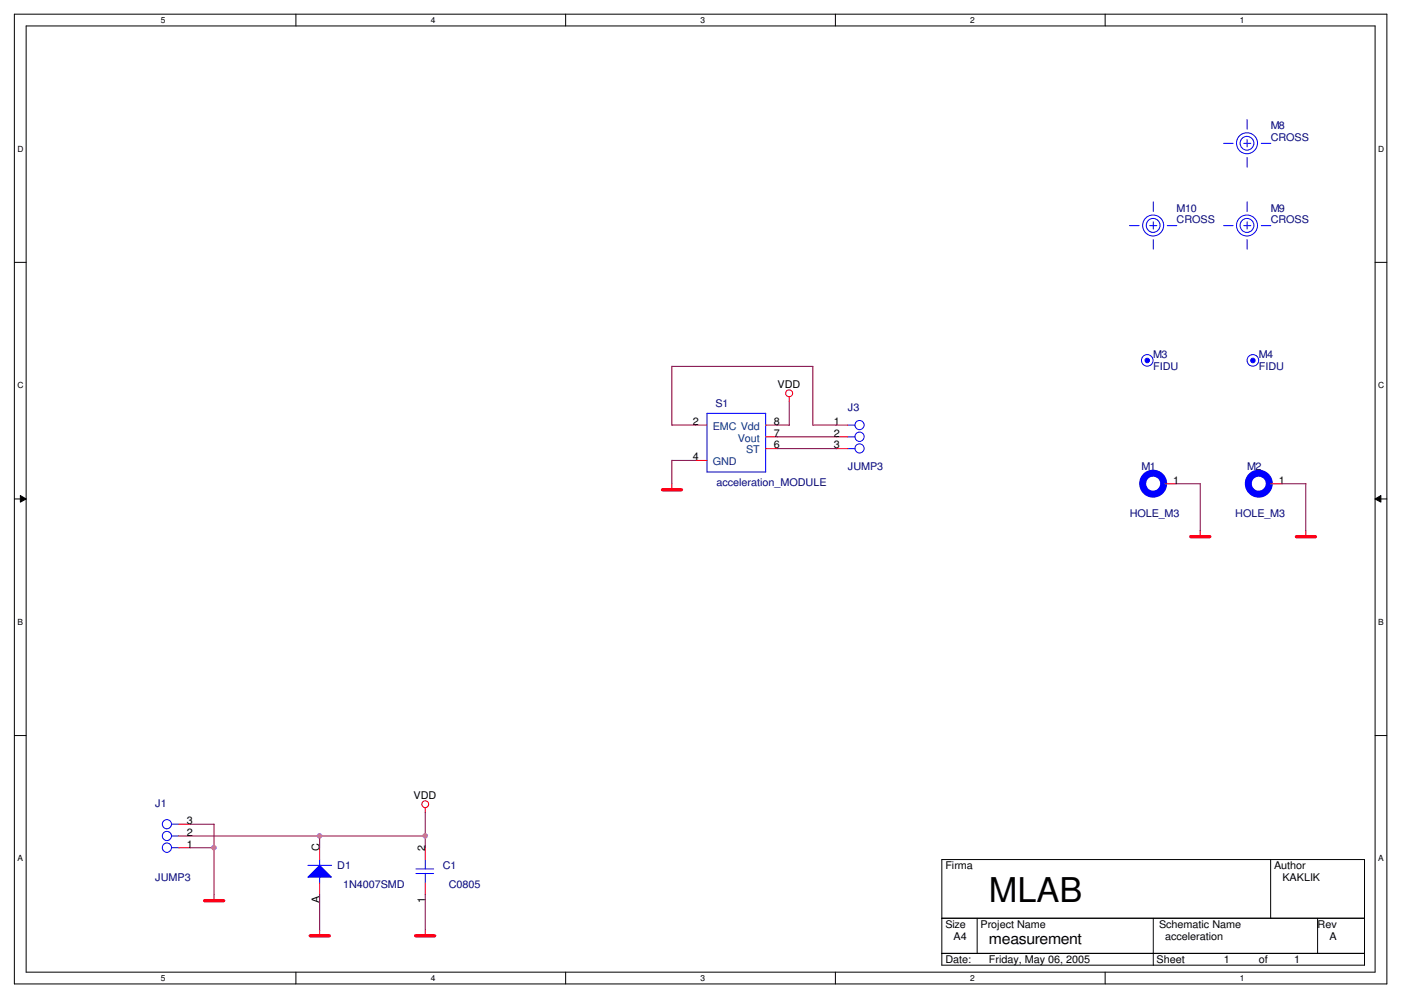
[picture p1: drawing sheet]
<svg xmlns="http://www.w3.org/2000/svg" width="297mm" height="210mm" viewBox="0 0 297 210" stroke-linecap="round" stroke-linejoin="round" font-family="sans-serif">
<path d="M3 3h291v205.6h-291zM5.5 5.5h286v200.6h-286z" fill="none" stroke="#000" stroke-width=".21"/>
<g fill="#fff">
<path d="M34.1 3.3h1v2h-1z"/>
<path d="M34.1 206.4h1v2h-1z"/>
</g>
<path d="M62.7 3v2.5M62.7 206.1v2.5" fill="none" stroke="#000" stroke-width=".21"/>
<g fill="#fff">
<path d="M91.3 3.3h1v2h-1z"/>
<path d="M91.3 206.4h1v2h-1z"/>
</g>
<path d="M119.9 3v2.5M119.9 206.1v2.5" fill="none" stroke="#000" stroke-width=".21"/>
<g fill="#fff">
<path d="M148.5 3.3h1v2h-1z"/>
<path d="M148.5 206.4h1v2h-1z"/>
</g>
<path d="M177.1 3v2.5M177.1 206.1v2.5" fill="none" stroke="#000" stroke-width=".21"/>
<g fill="#fff">
<path d="M205.7 3.3h1v2h-1z"/>
<path d="M205.7 206.4h1v2h-1z"/>
</g>
<path d="M234.3 3v2.5M234.3 206.1v2.5" fill="none" stroke="#000" stroke-width=".21"/>
<g fill="#fff">
<path d="M262.9 3.3h1v2h-1z"/>
<path d="M262.9 206.4h1v2h-1z"/>
<path d="M3.7 30.6h1.2v2h-1.2z"/>
<path d="M292.2 30.6h1.3v2h-1.3z"/>
<path d="M3.7 80.7h1.2v2h-1.2z"/>
<path d="M292.2 80.7h1.3v2h-1.3z"/>
</g>
<path d="M3 55.6h2.5M291.5 55.6h2.5" fill="none" stroke="#000" stroke-width=".21"/>
<g fill="#fff">
<path d="M3.7 130.9h1.1v1.9h-1.1z"/>
<path d="M292.2 130.9h1.1v1.9h-1.1z"/>
</g>
<path d="M3 105.8h2.5M4.3 105.1l1.2 .7-1.2 .7zM291.5 105.8l1.3-.7v1.4zM291.5 105.8h2.5" fill="none" stroke="#000" stroke-width=".21"/>
<path d="M4.3 105.1l1.2 .7-1.2 .7zM291.5 105.8l1.3-.7v1.4z" fill="#000"/>
<g fill="#fff">
<path d="M3.7 181h1.1v2h-1.1z"/>
<path d="M292.2 181h1.1v2h-1.1z"/>
</g>
<path d="M3 156h2.5M291.5 156h2.5M199.7 182.2h89.6v22.4h-89.6zM199.7 194.7h89.6M207.2 194.7v7.5M244.5 194.7v10M269.4 182.2v12.5M279.4 194.7v7.5M199.7 202.1h89.6" fill="none" stroke="#000" stroke-width=".21"/>
<g fill="none" stroke="#f00" stroke-width=".21">
<path d="M167.3 84.1v1.1M142.4 102.6v1.3M254.5 112.5v1.3M269.4 102.6h2.5M276.9 112.5v1.3M90.2 171.2v1.1M45.4 189.7v1.3M67.8 197.2v1.3M90.2 197.2v1.3"/>
<circle cx="167.3" cy="83.4" r=".74"/>
<circle cx="90.2" cy="170.5" r=".72"/>
</g>
<path d="M140.5 103.8h4M252.5 113.8h4M274.9 113.8h4M43.4 191h4M65.8 198.4h4M88.1 198.4h4.1" fill="none" stroke="#f00" stroke-width=".72"/>
<circle cx="266.9" cy="102.5" r="2.23" fill="none" stroke="#00f" stroke-width="1.5"/>
<g fill="none" stroke="#00f" stroke-width=".21">
<path d="M259.4 30.4h2M263.7 30.4h1.5M264.4 25.4v2M264.4 29.6v1.6M264.4 33.4v2M267.4 30.4h2M269.1 102.6h.3"/>
<circle cx="264.4" cy="30.4" r="2.23"/>
<circle cx="264.4" cy="30.4" r="1.46"/>
</g>
<circle cx="243.2" cy="76.4" r=".48" fill="#00f"/>
<g fill="none" stroke="#00f" stroke-width=".21">
<path d="M259.4 47.8h2M263.7 47.8h1.5M264.4 42.8v2M264.4 47v1.6M264.4 50.8v2M267.4 47.8h2M65.3 183.5h5M67.8 182.2v1.3"/>
<circle cx="264.4" cy="47.8" r="1.48"/>
<circle cx="264.4" cy="47.8" r="2.23"/>
<circle cx="243.2" cy="76.4" r=".48"/>
<circle cx="243.2" cy="76.4" r="1.23"/>
</g>
<path d="M67.8 183.5l2.5 2.5h-5z" fill="#00f"/>
<path d="M67.8 183.5l2.5 2.5h-5zM67.8 185.9v1.3" fill="none" stroke="#00f" stroke-width=".21"/>
<path d="M67.8 179.7v2.5M67.8 187.2v2.5" fill="none" stroke="#f00" stroke-width=".21"/>
<circle cx="265.6" cy="76.4" r=".48" fill="#00f"/>
<g fill="none" stroke="#00f" stroke-width=".21">
<path d="M239.5 47.8h2M243.8 47.8h1.5M244.5 42.8v2M244.5 47v1.6M244.5 50.8v2M247.5 47.8h2M149.9 87.6h12.4v12.5h-12.4zM179.7 90.1h1.6M179.7 92.6h1.6M179.7 95.1h1.6M246.7 102.6h.3M36.4 179.7h1.5"/>
<path d="M36.4 177.2h1.5M36.4 174.8h1.5M88.2 185.2h3.7M88.2 184.2h3.7M90.2 182.2v2M90.2 185.2v2"/>
<circle cx="244.5" cy="47.8" r="1.48"/>
<circle cx="244.5" cy="47.8" r="2.23"/>
<circle cx="265.6" cy="76.4" r=".48"/>
<circle cx="265.6" cy="76.4" r="1.23"/>
<circle cx="182.2" cy="92.6" r=".98"/>
<circle cx="182.2" cy="90.1" r=".97"/>
<circle cx="182.2" cy="95.1" r=".97"/>
<circle cx="35.4" cy="179.7" r=".98"/>
<circle cx="35.4" cy="177.2" r=".97"/>
<circle cx="35.4" cy="174.7" r=".97"/>
</g>
<g fill="none" stroke="#f00" stroke-width=".21">
<path d="M147.4 90.1h2.5M147.4 97.6h2.5M162.3 90.1h2.5M162.3 92.6h2.5M162.3 95.1h2.5M177.3 90.1h2.5M177.3 92.6h2.5M177.3 95.1h2.5M247 102.6h2.5M37.9 179.7h2.5M37.9 177.2h2.5M37.9 174.8h2.5"/>
<path d="M90.2 179.7v2.5M90.2 187.2v2.5"/>
</g>
<circle cx="244.5" cy="102.5" r="2.23" fill="none" stroke="#00f" stroke-width="1.5"/>
<g fill="none" stroke="#7f003f" stroke-width=".21">
<path d="M142.4 77.6v12.5h5M142.4 77.7h30M172.3 77.7v12.5M142.4 97.6v5M142.4 97.6h5.1M164.8 92.6h12.5M164.8 90.1h2.6M164.8 95.1h12.5M167.3 85.2v5M172.3 90.1h5M249.5 102.6h5M254.5 102.6v10"/>
<path d="M271.9 102.6h5M276.9 102.6v10M40.4 177.2h49.8M40.4 174.8h5M40.4 179.7h5M45.4 174.8v14.9M67.8 177.2v2.6M90.2 172.3v7.5M67.8 189.7v7.5M90.2 189.7v7.5"/>
</g>
<circle cx="67.8" cy="177.2" r=".49" fill="#f0f"/>
<circle cx="67.8" cy="177.2" r=".49" fill="none" stroke="#f0f" stroke-width=".21"/>
<circle cx="90.1" cy="177.2" r=".49" fill="#f0f"/>
<circle cx="90.1" cy="177.2" r=".49" fill="none" stroke="#f0f" stroke-width=".21"/>
<circle cx="45.4" cy="179.7" r=".49" fill="#f0f"/>
<circle cx="45.4" cy="179.7" r=".49" fill="none" stroke="#f0f" stroke-width=".21"/>
<text font-size="7.2" x="209.7" y="191.2">MLAB</text>
<text font-size="3.2" x="209.7" y="200.1">measurement</text>
<g font-size="2.2" fill="#00007f">
<text x="269.4" y="27.4">M8</text>
<text x="269.4" y="29.9">CROSS</text>
<text x="249.5" y="44.9">M10</text>
<text x="249.5" y="47.4">CROSS</text>
<text x="269.4" y="44.9">M9</text>
<text x="269.4" y="47.4">CROSS</text>
<text x="244.5" y="76">M3</text>
<text x="266.9" y="76">M4</text>
<text x="244.5" y="78.5">FIDU</text>
<text x="266.9" y="78.5">FIDU</text>
<text x="151.7" y="86.2">S1</text>
<text x="179.8" y="87.2">J3</text>
<text x="179.8" y="99.7">JUMP3</text>
<text x="242" y="99.7">M1</text>
<text x="264.4" y="99.7">M2</text>
<text x="151.9" y="103.1">acceleration_MODULE</text>
<text x="239.5" y="109.6">HOLE_M3</text>
<text x="261.9" y="109.6">HOLE_M3</text>
<text x="32.9" y="171.1">J1</text>
<text x="71.5" y="184.3">D1</text>
<text x="93.9" y="184.3">C1</text>
<text x="32.9" y="186.8">JUMP3</text>
<text x="72.8" y="188.3">1N4007SMD</text>
<text x="95.2" y="188.3">C0805</text>
</g>
<g font-size="2.2">
<text x="164.8" y="82.2">VDD</text>
<text x="146.9" y="90.1">2</text>
<text x="164.1" y="95.1">6</text>
<text x="164.1" y="92.6">7</text>
<text x="164.1" y="90.1">8</text>
<text x="176.8" y="90.1">1</text>
<text x="176.8" y="92.6">2</text>
<text x="176.8" y="95.1">3</text>
<text x="146.9" y="97.6">4</text>
<text x="248.7" y="102.5">1</text>
<text x="271.1" y="102.5">1</text>
<text x="87.7" y="169.3">VDD</text>
<text x="39.6" y="179.7">1</text>
<text x="39.6" y="177.2">2</text>
<text x="39.6" y="174.7">3</text>
<text x="67.7" y="180.5" transform="rotate(-90 67.7 180.5)">C</text>
<text x="90.1" y="180.5" transform="rotate(-90 90.1 180.5)">2</text>
<text x="200.4" y="184.3">Firma</text>
<text x="270.1" y="184.3">Author</text>
<text x="67.7" y="191.6" transform="rotate(-90 67.7 191.6)">A</text>
<text x="90.1" y="191.6" transform="rotate(-90 90.1 191.6)">1</text>
<text x="271.9" y="186.8">KAKLIK</text>
<text x="200.4" y="196.7">Size</text>
<text x="207.9" y="196.7">Project Name</text>
<text x="245.7" y="196.7">Schematic Name</text>
<text x="279.4" y="196.7">Rev</text>
<text x="202.2" y="199.2">A4</text>
<text x="247" y="199.2">acceleration</text>
<text x="281.9" y="199.2">A</text>
<text x="200.4" y="204.2">Date:</text>
<text x="209.7" y="204.2">Friday, May 06, 2005</text>
<text x="245.2" y="204.2">Sheet</text>
<text x="259.5" y="204.2">1</text>
<text x="266.9" y="204.2">of</text>
<text x="274.4" y="204.2">1</text>
</g>
<g font-size="2.2" fill="#003f7f">
<text x="151.1" y="91.1">EMC Vdd</text>
<text x="156.4" y="93.6">Vout</text>
<text x="151.1" y="98.6">GND</text>
<text x="158.2" y="96.1">ST</text>
</g>
<g font-size="1.8">
<text x="34.1" y="4.9">5</text>
<text x="91.3" y="4.9">4</text>
<text x="148.5" y="4.9">3</text>
<text x="205.7" y="4.9">2</text>
<text x="262.9" y="4.9">1</text>
<text x="3.7" y="32.2">D</text>
<text x="292.2" y="32.2">D</text>
<text x="3.7" y="82.3">C</text>
<text x="292.2" y="82.3">C</text>
<text x="3.7" y="132.5">B</text>
<text x="292.2" y="132.5">B</text>
<text x="3.7" y="182.6">A</text>
<text x="292.2" y="182.6">A</text>
<text x="34.1" y="208">5</text>
<text x="91.3" y="208">4</text>
<text x="148.5" y="208">3</text>
<text x="205.7" y="208">2</text>
<text x="262.9" y="208">1</text>
</g>
</svg>
